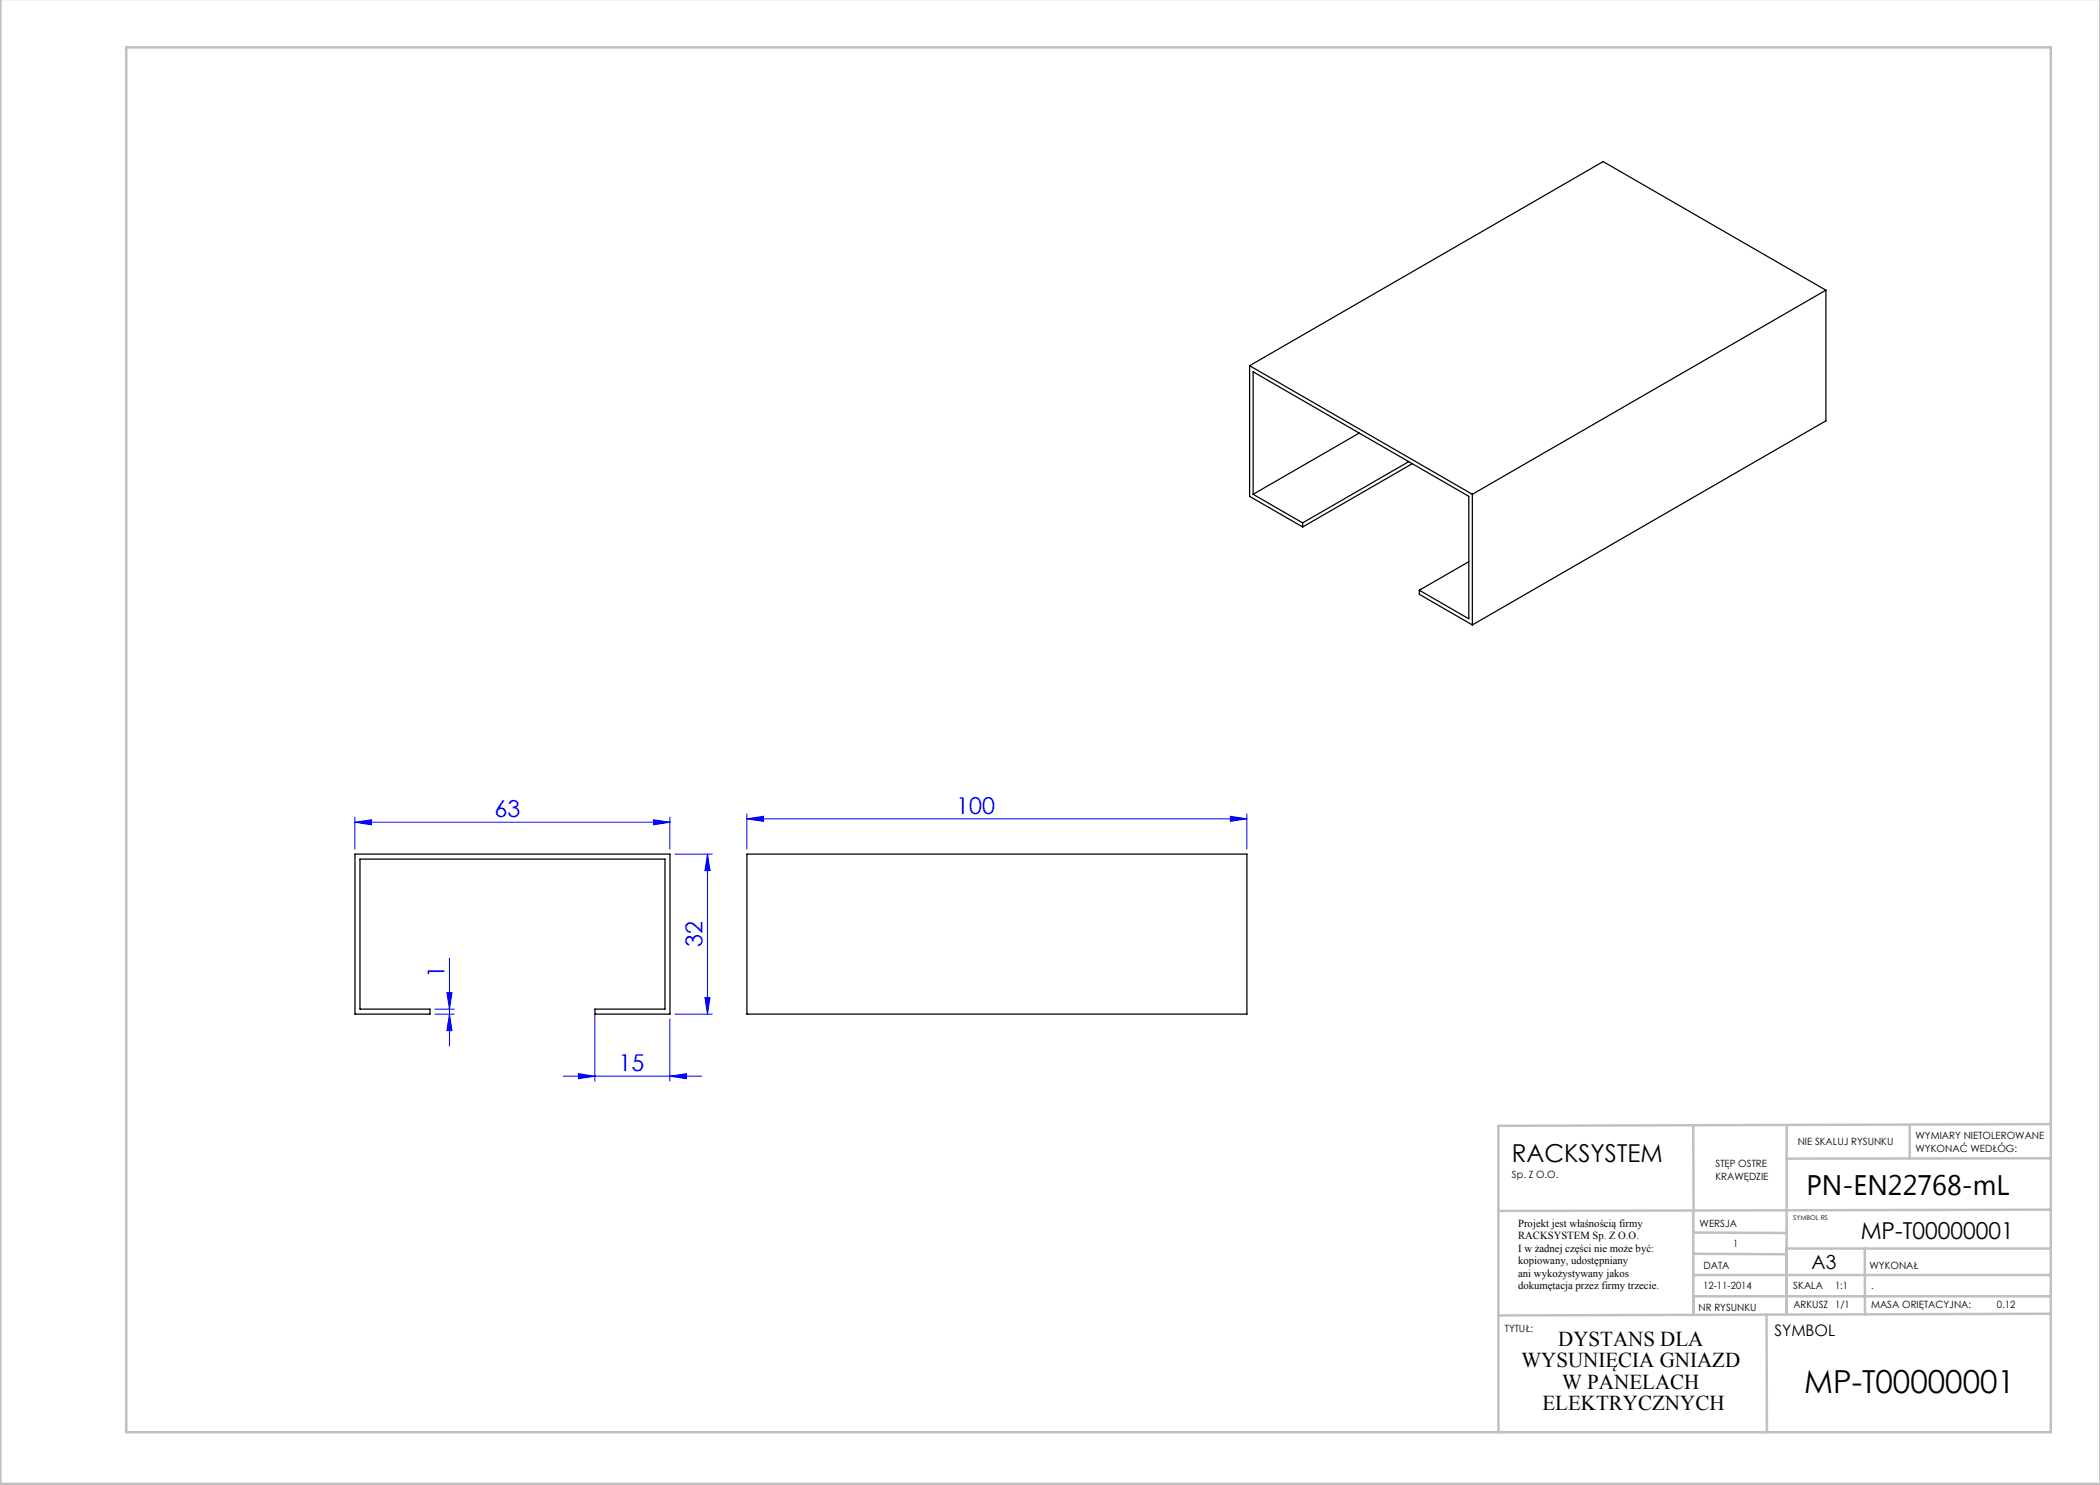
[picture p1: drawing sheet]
<svg xmlns="http://www.w3.org/2000/svg" width="420mm" height="297mm" viewBox="0 0 420 297" stroke-linecap="round" stroke-linejoin="round" font-family="sans-serif">
<g fill="none" stroke="#00f" stroke-width=".2">
<path d="M71 164.5l3.3-.6v1.1zM71 163.5v6.3M71 164.5h63M130.7 163.9l3.3 .6-3.3 .5zM134 163.5v6.3M135 170.8h7.5M141.5 170.8l.5 3.3h-1zM141.5 170.8v32M149.4 163.8l3.3-.5v1zM149.4 162.8v7M149.4 163.8h100M246.1 163.3l3.3 .5-3.3 .5z"/>
<path d="M249.4 162.8v7M89.4 198.5h1l-.5 3.3zM89.9 191.7v17.5M141 199.5h1l-.5 3.3zM87 202.8h3.9M87 201.8h3.9M89.9 202.8l.5 3.3h-1zM112.6 215.2h27.7M115.7 214.7l3.3 .5-3.3 .5zM119 202.8v13.4M134 215.2l3.3-.5v1zM134 203.8v12.4"/>
<path d="M135 202.8h7.5"/>
</g>
<g fill="none" stroke="#c0c0c0" stroke-width=".5">
<path d="M.1 -.1v296.9h419.9M25.2 9.5h385v276.9h-385zM338.7 225.2v16.9M357.3 225v37.9M382 225.4v6.3M410.1 224.8l-110.4 .4v61.2M410.1 231.7h-52.8M338.7 259.3h71.5M338.7 255h71.5M338.7 250.8l18.6 .1M338.7 246.5l18.6 .1M338.7 242.1v20.9"/>
<path d="M373 249.7v13.2M410.1 241.9l-110.4 .3M410.2 249.7h-52.9v13.2M353.3 262.9l.1 23.5M410.2 262.7l-110.5 .4"/>
</g>
<g fill="#00f">
<path d="M115.7 214.7l3.3 .5-3.3 .5zM134 215.2l3.3-.5v1zM71 164.5l3.3-.6v1.1zM130.7 163.9l3.3 .6-3.3 .5zM149.4 163.8l3.3-.5v1zM246.1 163.3l3.3 .5-3.3 .5z"/>
<path d="M141.5 170.8l.5 3.3h-1zM141 199.5h1l-.5 3.3zM89.4 198.5h1l-.5 3.3zM89.9 202.8l.5 3.3h-1z"/>
</g>
<g fill="none" stroke="#000" stroke-width=".25">
<path d="M365.2 58v26.2l-70.7 40.8M365.2 58l-70.7 40.9M365.2 58l-44.6-25.7-70.7 40.8M249.9 73.1l44.6 25.8M249.9 73.1v26.2l10.6 6.1M250.6 98.9v-24.5l43.2 24.9v24.5l-9.9-5.8M250.6 98.9l9.9 5.7M271.8 86.6l-21.2 12.3M281.7 92.3l-21.2 12.3M282.5 92.7l-22 12.7M294.5 98.9v26.1M260.5 104.6v.8"/>
<path d="M283.9 118v.9l10.6 6.1M293.8 112.3l-9.9 5.7M71 170.8h63v32h-15v-1h14v-30h-61v30h14v1h-15zM149.4 170.8h100v32h-100z"/>
</g>
<text font-size="6.3" x="360.8" y="278.5">MP-T00000001</text>
<text font-size="5.6" x="361.3" y="239.1">PN-EN22768-mL</text>
<text font-size="4.9" x="302.4" y="232.4">RACKSYSTEM</text>
<g font-size="4.7" fill="#00f">
<text x="98.9" y="163.4">63</text>
<text x="191.3" y="162.8">100</text>
<text x="140.5" y="189.5" transform="rotate(-90 140.5 189.5)">32</text>
<text x="88.9" y="195.6" transform="rotate(-90 88.9 195.6)">1</text>
<text x="123.7" y="214.2">15</text>
</g>
<text font-size="4.7" x="372.1" y="247.8">MP-T00000001</text>
<g font-size="4.2">
<text x="311.7" y="269.2">DYSTANS DLA</text>
<text x="304.3" y="273.5">WYSUNIĘCIA GNIAZD</text>
<text x="308.5" y="281.9">ELEKTRYCZNYCH</text>
<text x="312.4" y="277.7">W PANELACH</text>
</g>
<text font-size="3.9" x="362.3" y="253.8">A3</text>
<text font-size="3.2" x="354.9" y="267.2">SYMBOL</text>
<g font-size="2.2">
<text x="303.6" y="245.3">Projekt jest właśnością firmy</text>
<text x="303.6" y="247.8">RACKSYSTEM Sp. Z O.O.</text>
<text x="303.6" y="250.3">I w żadnej części nie może być:</text>
<text x="303.6" y="252.8">kopiowany, udostępniany</text>
<text x="303.6" y="255.3">ani wykożystywany jakos</text>
<text x="303.6" y="257.8">dokumętacja przez firmy trzecie.</text>
</g>
<g font-size="2">
<text x="383.1" y="227.9">WYMIARY NIETOLEROWANE</text>
<text x="343.1" y="233.4">STĘP OSTRE</text>
<text x="359.5" y="228.9">NIE SKALUJ RYSUNKU</text>
<text x="383.1" y="230.4">WYKONAĆ WEDŁÓG:</text>
<text x="302.4" y="235.5">Sp. Z O.O.</text>
<text x="343.1" y="235.9">KRAWĘDZIE</text>
<text x="339.9" y="245.4">WERSJA</text>
<text x="346.6" y="249.5">1</text>
<text x="340.7" y="257.7">12-11-2014</text>
<text x="340.7" y="253.8">DATA</text>
<text x="358.7" y="257.7">SKALA</text>
<text x="367" y="257.7">1:1</text>
<text x="373.9" y="253.8">WYKONAŁ</text>
<text x="374.2" y="257.9">.</text>
<text x="339.7" y="262.3">NR RYSUNKU</text>
<text x="358.7" y="261.7">ARKUSZ 1/1</text>
<text x="374.2" y="261.7">MASA ORIĘTACYJNA:</text>
<text x="399.4" y="261.7">0.12</text>
<text x="301" y="266.4">TYTUŁ:</text>
</g>
<text font-size="1.3" x="358.7" y="244">SYMBOL RS</text>
</svg>
